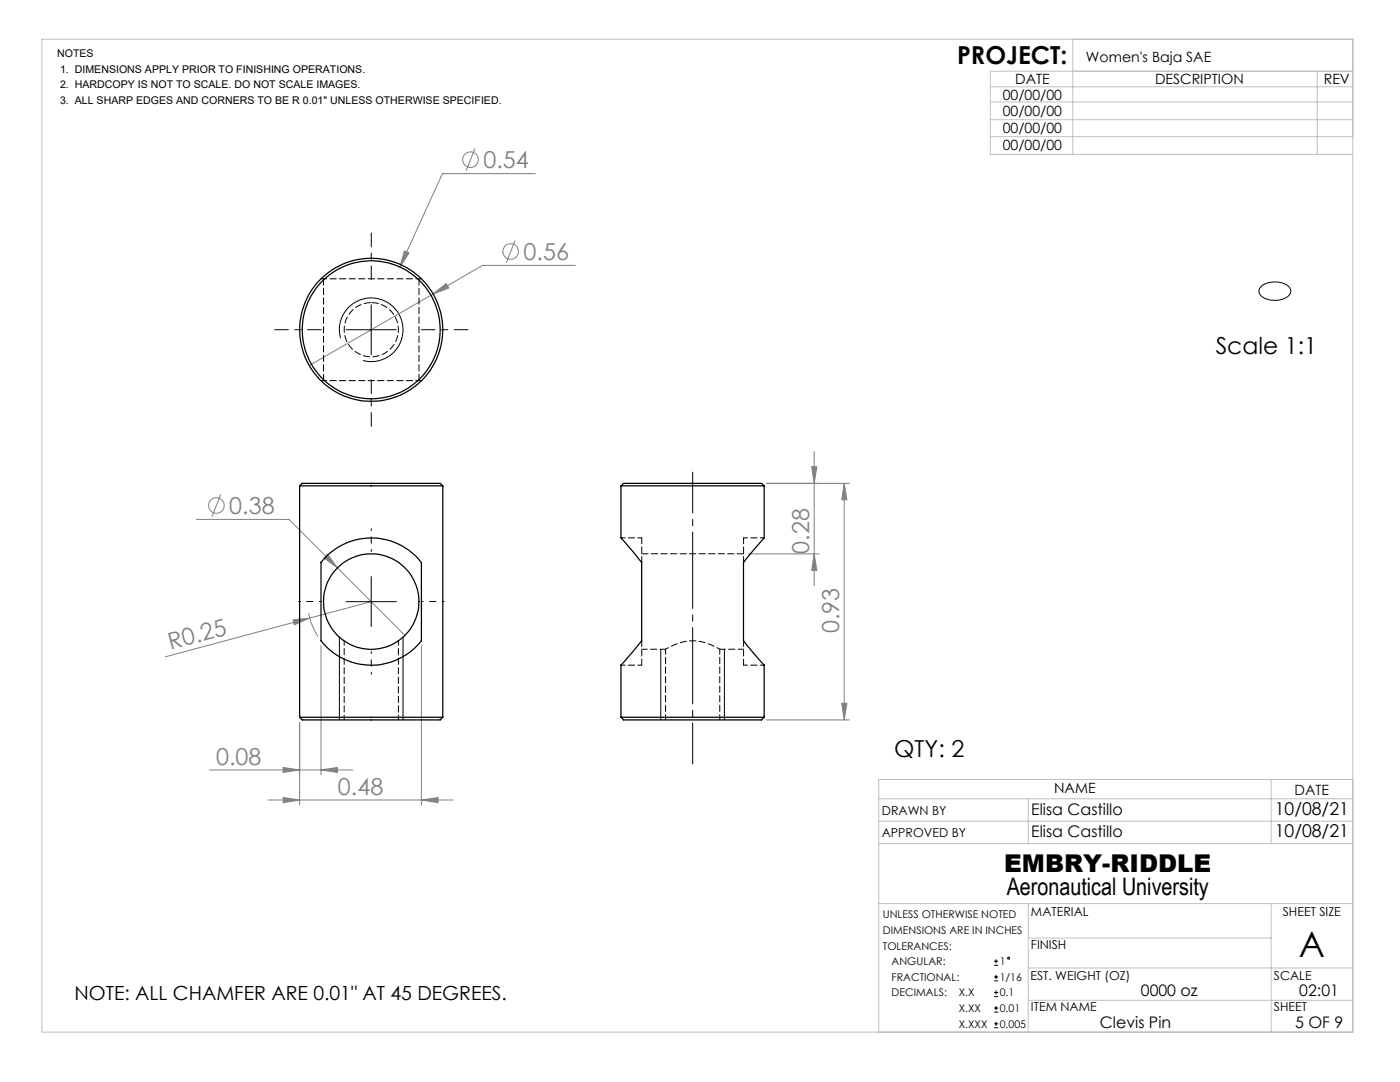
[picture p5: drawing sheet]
<svg xmlns="http://www.w3.org/2000/svg" width="279mm" height="216mm" viewBox="0 0 279 216" stroke-linecap="round" stroke-linejoin="round" font-family="sans-serif">
<g fill="none" stroke="#808080" stroke-width=".2">
<path d="M94.8 29.6l-1.8 4.5M106.8 34.6h-18.5l-8.5 18.7M80.7 50.1l.9 .4-1.8 2.8zM86.4 58.7l2.6-2.1 .6 .9zM102.8 48l-1.8 4.4M114.8 53h-18.5l-34.6 20M44.1 98.6l-1.8 4.5M153 96.4h16.5M162 93.1h1l-.5 3.3zM162.5 90.1v26.8M168.5 96.4l.5 3.3h-1zM168.5 96.4v47.3"/>
<path d="M39.2 103.6h18.5l23.1 23.2M65.4 110.6l1.9 2.7-2.6-2zM149.4 110.5h14.1M162.5 110.5l.5 3.3h-1zM58.5 123.7l3.3-.4-3.1 1.4zM61.6 122.3a13.1 13.1 0 0 0 1.9 4.7M64.1 128.8v25.8M74.1 120.1l-41.1 11M84.1 128.8v31.8M41.8 153.6h28.6M53.4 159.6h37.1M56.5 153.1l3.3 .5-3.3 .5z"/>
<path d="M56.5 159.1l3.3 .5-3.3 .6zM59.8 144.1v16.5M64.1 153.6l3.2-.5v1zM84.1 159.6l3.3-.5v1.1zM153 143.7h16.5M168 140.3h1l-.5 3.4z"/>
<circle cx="93.9" cy="31.9" r="1.56"/>
<circle cx="101.9" cy="50.2" r="1.55"/>
<circle cx="43.2" cy="100.9" r="1.56"/>
</g>
<g fill="none" stroke="#000" stroke-width=".2">
<path d="M251.8 57a4.5 4.5 0 0 1 5.6 .4 1.41 1.41 0 0 1-1 2.1 4.5 4.5 0 0 1-5-.8 1.29 1.29 0 0 1 .4-1.7zM67.9 67.5a6.3 6.3 0 0 1 5.6-8 6.3 6.3 0 0 1 6.9 6.9 6.3 6.3 0 0 1-8 5.5M69.1 65.8h10M74.1 60.8v10M74.1 115v10M67.7 127.1v16.6M69.1 120.1h10M80.4 127.1v16.6M131.9 129.6v14.1M144.6 129.6v14.1M198.4 192.6h.8M198.4 191.8h.8"/>
<path d="M198.4 195.7h.8M198.4 194.9h.8M198.4 198.9h.8M198.4 198h.8M198.8 191.4v.8M198.8 194.5v.8M198.8 197.6v.8M198.4 202h.8M198.4 201.2h.8M198.4 205.1h.8M198.4 204.3h.8M198.8 200.8v.8"/>
<path d="M198.8 203.9v.8"/>
<circle cx="201.3" cy="191.2" r=".2"/>
</g>
<path d="M138.2 152.4v-58.2" fill="none" stroke="#000" stroke-width=".2" stroke-dasharray="15.2 1.3 1.3 1.3" stroke-dashoffset="7.1"/>
<g fill="none" stroke="#c0c0c0" stroke-width=".2">
<path d="M8.4 7.8h261.6v198.2h-261.6zM197.7 17.3h72.3M214.1 7.8v23M262.9 14.2v16.6M270 14.2h-72.3v16.6h72.3M197.7 20.4h72.3M197.7 27.3h72.3M197.7 23.9h72.3M175.4 159.4h94.6M205.2 159.4v8.9M253.7 155.5v12.8M270 155.5h-94.6v50.5"/>
<path d="M175.4 163.9h94.6M175.4 168.3h94.6M175.4 180.3h94.6M205.2 180.3v25.7M205.2 199.6h64.8M205.2 193.1h64.8M205.2 187.2h48.5M253.7 180.3v25.7"/>
</g>
<path d="M74.1 55.8v-9.3M64.1 65.8h-9.3M74.1 75.8v9.3M84.1 65.8h9.3" fill="none" stroke="#000" stroke-width=".2" stroke-dasharray="15.2 1.3 1.3 1.3" stroke-dashoffset="12.5"/>
<path d="M74.1 110v-4.5M64.1 120h-4.5M74.1 130v4.5M84.1 120h4.5" fill="none" stroke="#000" stroke-width=".2" stroke-dasharray="15.2 1.3 1.3 1.3" stroke-dashoffset="14.9"/>
<g fill="#808080">
<path d="M58.5 123.7l3.3-.4-3.1 1.4z"/>
<path d="M65.4 110.6l-.7 .7 2.6 2zM56.5 153.1l3.3 .5-3.3 .5zM64.1 153.6l3.2-.5v1zM56.5 159.1l3.3 .5-3.3 .6zM84.1 159.6l3.3-.5v1.1zM86.4 58.7l3.2-1.2-.6-.9zM80.7 50.1l-.9 3.2 1.8-2.8z"/>
<path d="M162.5 110.5l.5 3.3h-1zM162 93.1h1l-.5 3.3z"/>
<path d="M168.5 96.4l.5 3.3h-1zM168 140.3h1l-.5 3.4z"/>
</g>
<g fill="none" stroke="#000" stroke-width=".25">
<path d="M59.8 96.9h28.6M59.8 96.9l.5-.5h27.5l.6 .5M59.8 96.9v46.2M88.4 96.9v46.2M123.9 96.9v10.5l4.2 4.9v15.5l-4.1 4.9M123.9 96.9h28.6M123.9 96.9l.6-.5h27.5l.5 .5M152.5 96.9v10.5l-4.1 4.9v15.5l4.1 4.9M65.5 110.7a12.7 12.7 0 0 1 18.6 1.6v15.5a12.7 12.7 0 0 1-20 0v-15.5zM123.9 132.7v10.4M152.5 132.7v10.4M59.8 143.1h28.6"/>
<path d="M59.8 143.1l.5 .6h27.5l.6-.6M123.9 143.1h28.6M123.9 143.1l.6 .6h27.5l.5-.6"/>
<circle cx="74.1" cy="65.8" r="14.3"/>
<circle cx="74.1" cy="65.8" r="13.8"/>
<circle cx="74.1" cy="120" r="9.5"/>
</g>
<path d="M68.7 127.9v15.7M79.5 143.6v-15.7" fill="none" stroke="#000" stroke-width=".2" stroke-dasharray="1.3 .6" stroke-dashoffset=".4"/>
<path d="M84.1 55.6h-20M84.1 75.9h-20M128.1 112.2v-4.9M148.4 112.2v-4.9M128.1 132.7v-4.9M148.4 132.7v-4.9" fill="none" stroke="#000" stroke-width=".2" stroke-dasharray="1.3 .6" stroke-dashoffset=".1"/>
<path d="M74.1 60.4a5.4 5.4 0 0 1 4.7 8 5.4 5.4 0 0 1-9.3 .3 5.4 5.4 0 0 1 4.3-8.3h.3" fill="none" stroke="#000" stroke-width=".2" stroke-dasharray="1.3 .6" stroke-dashoffset="-.2"/>
<path d="M64.6 55.6v20.3M83.6 75.9v-20.3M148.4 110.5h-20.3" fill="none" stroke="#000" stroke-width=".2" stroke-dasharray="1.3 .6"/>
<path d="M143.6 129.5a9.5 9.5 0 0 0-10.8 0" fill="none" stroke="#000" stroke-width=".2" stroke-dasharray="1.3 .6" stroke-dashoffset=".6"/>
<path d="M128.1 107.3h-4.1M152.5 107.3h-4.1M124 132.7h4.1M148.4 132.7h4.1" fill="none" stroke="#000" stroke-width=".2" stroke-dasharray="1.3 .6" stroke-dashoffset=".5"/>
<path d="M128.1 129.5h4.7M143.6 129.5h4.8" fill="none" stroke="#000" stroke-width=".2" stroke-dasharray="1.3 .6" stroke-dashoffset=".2"/>
<path d="M132.8 129.5v14.1M143.6 143.6v-14.1" fill="none" stroke="#000" stroke-width=".2" stroke-dasharray="1.3 .6" stroke-dashoffset=".3"/>
<text font-size="7.1" x="259.2" y="191">A</text>
<g font-size="4.9">
<text x="191" y="12.8">PROJECT:</text>
<text x="200.4" y="174.1">EMBRY-RIDDLE</text>
</g>
<text font-size="4.8" x="200.9" y="178.6">Aeronautical University</text>
<g font-size="4.7" fill="#808080">
<text x="96.5" y="33.6">0.54</text>
<text x="104.5" y="51.9">0.56</text>
<text x="45.8" y="102.6">0.38</text>
<text x="161.5" y="110.5" transform="rotate(-90 161.5 110.5)">0.28</text>
<text x="34" y="129.7" transform="rotate(-15 34 129.7)">R0.25</text>
<text x="167.5" y="126.3" transform="rotate(-90 167.5 126.3)">0.93</text>
<text x="43.1" y="152.6">0.08</text>
<text x="67.4" y="158.6">0.48</text>
</g>
<g font-size="4.7">
<text x="242.6" y="70.6">Scale 1:1</text>
<text x="178.5" y="151.1">QTY: 2</text>
</g>
<text font-size="3.9" x="14.9" y="199.4">NOTE: ALL CHAMFER ARE 0.01&quot; AT 45 DEGREES.</text>
<g font-size="3.5">
<text x="254.4" y="162.6">10/08/21</text>
<text x="254.4" y="167.1">10/08/21</text>
</g>
<g font-size="3.2">
<text x="205.8" y="167.1">Elisa Castillo</text>
<text x="205.8" y="162.6">Elisa Castillo</text>
<text x="227.7" y="198.7">0000 oz</text>
<text x="259.3" y="198.8">02:01</text>
<text x="219.5" y="205.2">Clevis Pin</text>
<text x="258.5" y="205.2">5 OF 9</text>
</g>
<g font-size="2.8">
<text x="202.6" y="16.7">DATE</text>
<text x="216.7" y="12.3">Women's Baja SAE</text>
<text x="230.5" y="16.7">DESCRIPTION</text>
<text x="264.2" y="16.7">REV</text>
<text x="200.1" y="19.9">00/00/00</text>
<text x="200.1" y="23.2">00/00/00</text>
<text x="200.1" y="26.5">00/00/00</text>
<text x="200.1" y="30">00/00/00</text>
<text x="210.4" y="158.3">NAME</text>
<text x="258.4" y="158.6">DATE</text>
</g>
<g font-size="2.5">
<text x="176" y="162.6">DRAWN BY</text>
<text x="176" y="167.1">APPROVED BY</text>
<text x="205.8" y="182.9">MATERIAL</text>
<text x="256" y="182.8">SHEET SIZE</text>
<text x="205.8" y="189.4">FINISH</text>
<text x="205.6" y="195.5">EST. WEIGHT (OZ)</text>
<text x="254.2" y="195.5">SCALE</text>
<text x="205.8" y="201.8">ITEM NAME</text>
<text x="254.2" y="201.8">SHEET</text>
</g>
<g font-size="2.1">
<text x="11.4" y="11.4">NOTES</text>
<text x="12" y="17.7">2. HARDCOPY IS NOT TO SCALE. DO NOT SCALE IMAGES.</text>
<text x="12" y="14.5">1. DIMENSIONS APPLY PRIOR TO FINISHING OPERATIONS.</text>
<text x="12" y="20.8">3. ALL SHARP EDGES AND CORNERS TO BE R 0.01&quot; UNLESS OTHERWISE SPECIFIED.</text>
<text x="176.2" y="183.2">UNLESS OTHERWISE NOTED</text>
<text x="176.2" y="186.4">DIMENSIONS ARE IN INCHES</text>
<text x="176.2" y="189.5">TOLERANCES:</text>
<text x="177.9" y="192.6">ANGULAR:</text>
<text x="177.9" y="195.7">FRACTIONAL:</text>
<text x="199.5" y="192.6">1</text>
<text x="199.5" y="195.7">1/16</text>
<text x="177.9" y="198.8">DECIMALS:</text>
<text x="191.3" y="198.8">X.X</text>
<text x="191.3" y="201.9">X.XX</text>
<text x="199.5" y="198.8">0.1</text>
<text x="199.5" y="201.9">0.01</text>
<text x="191.3" y="205.1">X.XXX</text>
<text x="199.5" y="205.1">0.005</text>
</g>
</svg>
